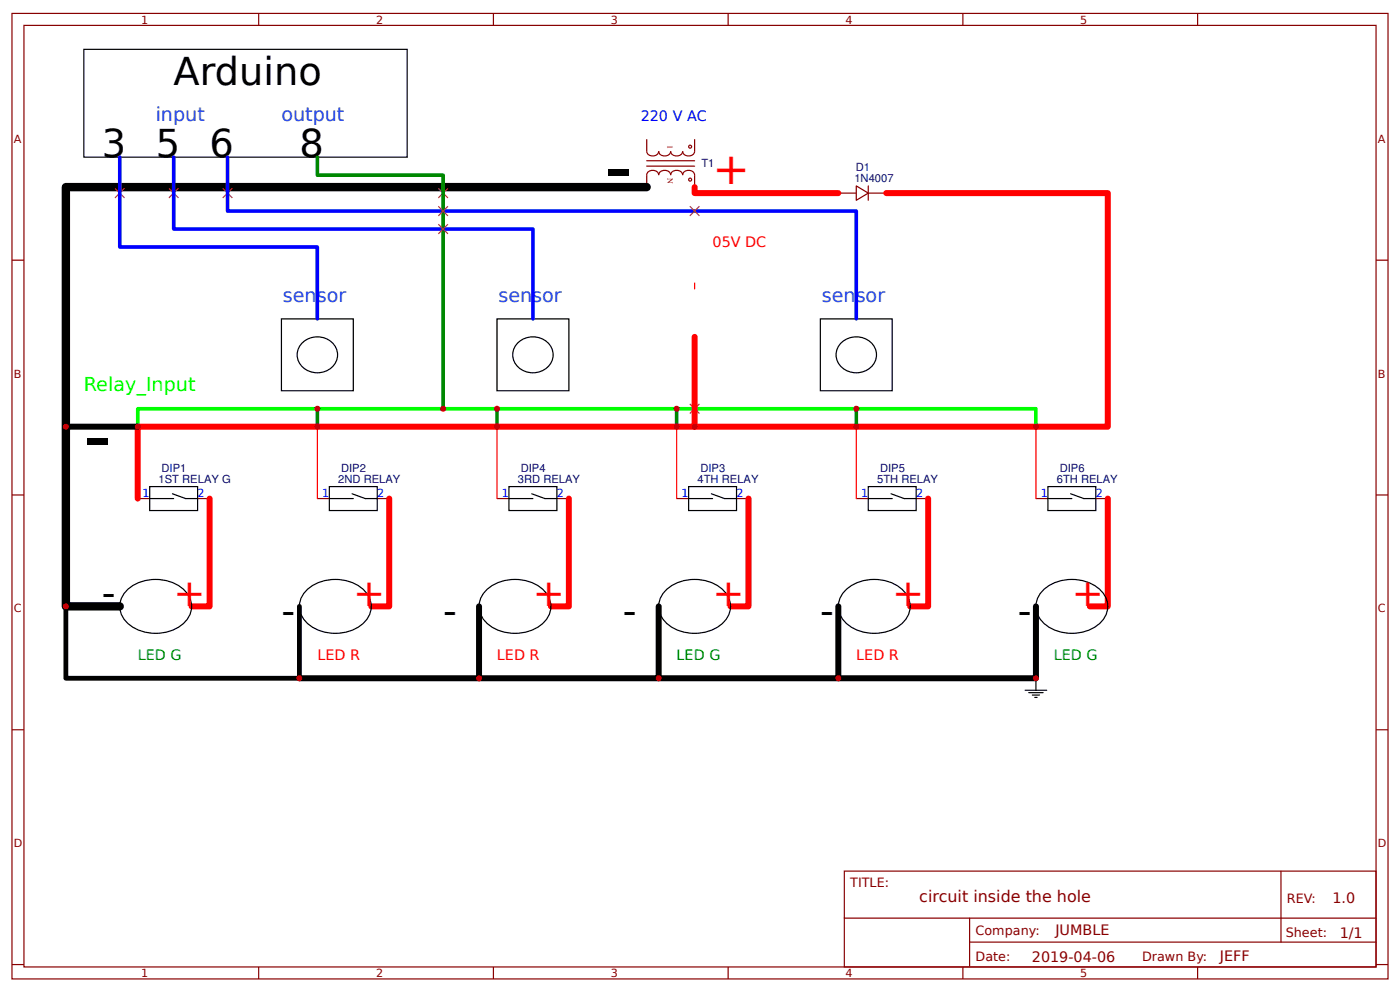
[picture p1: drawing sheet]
<svg xmlns="http://www.w3.org/2000/svg" width="309mm" height="219mm" viewBox="0 0 309 219" stroke-linecap="round" stroke-linejoin="round" font-family="sans-serif">
<g fill="none" stroke="#800" stroke-width=".26">
<path d="M2.6 3h304.1v213.2h-304.1zM5.3 5.6h298.7v208h-298.7zM57.1 3v2.6M109 3v2.6M160.9 3v2.6M212.7 3v2.6M264.6 3v2.6M142.9 30.7v2.7M142.9 38.7v2.6M142.9 35.5h10.6M142.9 36.7h10.6M153.5 30.7v2.7"/>
<path d="M153.5 38.7v2.6M2.6 57.5h2.7M185.2 42.7h4M189.2 41.1l2.6 1.6-2.6 1.5zM191.8 41.1v3.1M191.8 42.7h4M304 57.5h2.7M2.6 109.3h2.7M30.4 110.1h2.7M43.7 110.1h2.6M70.1 110.1h2.7M83.3 110.1h2.7"/>
<path d="M109.8 110.1h2.6M123 110.1h2.7M149.5 110.1h2.6M162.7 110.1h2.7M189.2 110.1h2.6M202.4 110.1h2.7M228.9 110.1h2.6M242.1 110.1h2.6M304 109.3h2.7M2.6 161.2h2.7M304 161.2h2.7M186.5 192.4h117.5v21.2h-117.5z"/>
<path d="M283 192.4v15.7M2.6 213h2.7M57.1 213.6v2.6M109 213.6v2.6M160.9 213.6v2.6M186.6 202.8h117.3M212.7 213.6v2.6M214.2 208.1h89.7M214.2 202.8v10.6M264.6 213.6v2.6M304 213h2.7"/>
</g>
<g fill="none" stroke="#000" stroke-width=".26">
<path d="M18.5 10.9h71.5v23.8h-71.5zM62.2 70.4h15.9v15.9h-15.9zM66.7 75.8a4.7 4.7 0 0 1 7.8 1.9 4.4 4.4 0 0 1-2 4.1 4.4 4.4 0 0 1-4.6 0 3.7 3.7 0 0 1-1.2-6zM109.8 70.4h15.9v15.9h-15.9zM114.3 75.8a4.7 4.7 0 0 1 7.8 1.9 4.4 4.4 0 0 1-2 4.1 4.4 4.4 0 0 1-4.6 0 3.7 3.7 0 0 1-1.2-6zM181.2 70.4h15.9v15.9h-15.9zM185.8 75.8a4.7 4.7 0 0 1 7.8 1.9 4.4 4.4 0 0 1-2.1 4.1 4.4 4.4 0 0 1-4.6 0 3.7 3.7 0 0 1-1.1-6zM33.1 107.5h10.6v5.3h-10.6zM33.1 110.1h5.3M38.1 109.1l2.9 1h2.7M72.8 107.5h10.5v5.3h-10.5zM72.8 110.1h5.3"/>
<path d="M77.8 109.1l2.9 1h2.6M112.4 107.5h10.6v5.3h-10.6zM112.4 110.1h5.3M117.5 109.1l2.9 1h2.6M152.1 107.5h10.6v5.3h-10.6zM152.1 110.1h5.3M157.2 109.1l2.9 1h2.6M191.8 107.5h10.6v5.3h-10.6zM191.8 110.1h5.3M196.8 109.1l3 1h2.6M231.5 107.5h10.6v5.3h-10.6zM231.5 110.1h5.3"/>
<path d="M236.5 109.1l2.9 1h2.7M27.7 130.7a9.5 9.5 0 0 1 13.4 0 5 5 0 0 1-1.5 7.7 9.7 9.7 0 0 1-11.9-1.2 4.7 4.7 0 0 1 0-6.5zM67.4 130.7a9.5 9.5 0 0 1 13.3 0 5 5 0 0 1-1.4 7.7 9.7 9.7 0 0 1-11.9-1.2 4.7 4.7 0 0 1 0-6.5zM107.1 130.7a9.5 9.5 0 0 1 13.3 0 5 5 0 0 1-1.4 7.7 9.7 9.7 0 0 1-11.9-1.2 4.7 4.7 0 0 1 0-6.5zM146.8 130.7a9.5 9.5 0 0 1 13.3 0 5 5 0 0 1-1.4 7.7 9.7 9.7 0 0 1-11.9-1.2 4.7 4.7 0 0 1 0-6.5zM186.5 130.7a9.5 9.5 0 0 1 13.3 0 5 5 0 0 1-1.4 7.7 9.7 9.7 0 0 1-11.9-1.2 4.7 4.7 0 0 1 0-6.5zM230.1 130.7a9.5 9.5 0 0 1 13.4 0 5 5 0 0 1-1.5 7.7 9.7 9.7 0 0 1-11.9-1.2 4.7 4.7 0 0 1 0-6.5zM226.5 152.5h4.7M227.3 153h3.2M228.1 153.5h1.6M228.6 154h.5M228.9 149.8v2.7"/>
</g>
<path d="M153.5 41.3v1.4h31.7M195.8 42.7h48.9v51.5h-91.2M153.5 74.4v19.8h-123.1v15.9M46.3 110.1v23.8h-4M86 110.1v23.8h-4M125.7 110.1v23.8h-4M165.4 110.1v23.8h-4M205.1 110.1v23.8h-4M244.7 110.1v23.8h-3.9" fill="none" stroke="#f00" stroke-width="1.3"/>
<path d="M153.5 62.5v1.3M70.1 94.2v15.9M109.8 94.2v15.9M149.5 94.2v15.9M189.2 94.2v15.9M228.9 94.2v15.9" fill="none" stroke="#f00" stroke-width=".26"/>
<g fill="none" stroke="#a00000" stroke-width=".26">
<path d="M142.9 38.7a1.36 1.36 0 0 1 1.3-1.1 1.36 1.36 0 0 1 1.3 1.1 1.36 1.36 0 0 1 1.3-1.1 1.36 1.36 0 0 1 1.4 1.1 1.36 1.36 0 0 1 1.3-1.1 1.36 1.36 0 0 1 1.3 1.1 1.36 1.36 0 0 1 1.3-1.1 1.36 1.36 0 0 1 1.4 1.1M142.9 33.4a1.36 1.36 0 0 0 1.3 1 1.36 1.36 0 0 0 1.3-1 1.36 1.36 0 0 0 1.3 1 1.36 1.36 0 0 0 1.4-1 1.36 1.36 0 0 0 1.3 1 1.36 1.36 0 0 0 1.3-1 1.36 1.36 0 0 0 1.3 1 1.36 1.36 0 0 0 1.4-1"/>
<circle cx="152.5" cy="32.4" r=".33"/>
<circle cx="152.5" cy="39.7" r=".33"/>
</g>
<path d="M142.9 41.3h-128.3v92.6h11.9" fill="none" stroke="#000" stroke-width="1.9"/>
<path d="M14.6 133.9v15.9h51.5v-15.9" fill="none" stroke="#000" stroke-width="1.1"/>
<path d="M14.6 94.2h15.8M105.8 133.9v15.9h-39.7M145.5 133.9v15.9h-39.7M185.2 133.9v15.9h-39.7M228.9 133.9v15.9h-43.7" fill="none" stroke="#000" stroke-width="1.3"/>
<g fill="#000" stroke="#c06" stroke-width=".26">
<path d="M25.4 41.6l2.1 2.1zM27.5 41.6l-2.1 2.1z"/>
<path d="M37.3 41.6l2.1 2.1zM39.4 41.6l-2.1 2.1z"/>
<path d="M49.2 41.6l2.1 2.1zM51.3 41.6l-2.1 2.1z"/>
<path d="M96.8 41.6l2.2 2.1zM99 41.6l-2.2 2.1z"/>
<path d="M96.8 45.6l2.2 2.1zM99 45.6l-2.2 2.1z"/>
<path d="M96.8 49.5l2.2 2.1zM99 49.5l-2.2 2.1z"/>
<path d="M152.4 45.6l2.1 2.1zM154.5 45.6l-2.1 2.1z"/>
<path d="M152.4 89.2l2.1 2.1zM154.5 89.2l-2.1 2.1z"/>
</g>
<path d="M30.4 94.2v-3.9h198.5v3.9" fill="none" stroke="#0f0" stroke-width=".79"/>
<path d="M70.1 34.7v4h27.8v51.6M70.1 90.3v3.9M109.8 90.3v3.9M149.5 90.3v3.9M189.2 90.3v3.9" fill="none" stroke="#080" stroke-width=".79"/>
<path d="M26.5 34.7v19.9h43.6v15.8M38.4 34.7v15.9h79.3v19.8M50.3 34.7v11.9h138.9v23.8" fill="none" stroke="#00f" stroke-width=".79"/>
<g fill="#c00">
<circle cx="70.1" cy="94.2" r=".66"/>
<circle cx="109.8" cy="94.2" r=".66"/>
<circle cx="149.5" cy="94.2" r=".66"/>
<circle cx="153.5" cy="94.2" r=".66"/>
<circle cx="185.2" cy="149.8" r=".66"/>
<circle cx="105.8" cy="149.8" r=".66"/>
<circle cx="189.2" cy="94.2" r=".66"/>
<circle cx="66.1" cy="149.8" r=".66"/>
<circle cx="145.5" cy="149.8" r=".66"/>
<circle cx="228.9" cy="149.8" r=".66"/>
<circle cx="14.6" cy="133.9" r=".66"/>
<circle cx="30.4" cy="94.2" r=".66"/>
<circle cx="228.9" cy="94.2" r=".66"/>
<circle cx="70.1" cy="90.3" r=".66"/>
<circle cx="109.8" cy="90.3" r=".66"/>
<circle cx="149.5" cy="90.3" r=".66"/>
<circle cx="189.2" cy="90.3" r=".66"/>
<circle cx="97.9" cy="90.3" r=".66"/>
<circle cx="14.6" cy="94.2" r=".66"/>
</g>
<g font-size="16.9">
<text x="133.6" y="42.7">-</text>
<text x="18.5" y="102.2">-</text>
</g>
<text font-size="9.9" fill="#f00" x="157.4" y="40.6">+</text>
<g font-size="8.5">
<text x="38.4" y="18.8">Arduino</text>
<text x="22.5" y="34.7">3</text>
<text x="34.4" y="34.7">5</text>
<text x="46.3" y="34.7">6</text>
<text x="66.1" y="34.7">8</text>
<text x="22.5" y="133.9">-</text>
<text x="62.2" y="137.9">-</text>
<text x="97.9" y="137.9">-</text>
<text x="137.6" y="137.9">-</text>
<text x="181.2" y="137.9">-</text>
<text x="224.9" y="137.9">-</text>
</g>
<g font-size="8.5" fill="#f00">
<text x="38.4" y="133.9">+</text>
<text x="78.1" y="133.9">+</text>
<text x="117.7" y="133.9">+</text>
<text x="157.4" y="133.9">+</text>
<text x="197.1" y="133.9">+</text>
<text x="236.8" y="133.9">+</text>
</g>
<g font-size="4.2" fill="#06c">
<text x="34.4" y="26.8">input</text>
<text x="62.2" y="26.8">output</text>
<text x="62.5" y="66.7">sensor</text>
<text x="110.1" y="66.7">sensor</text>
<text x="181.6" y="66.7">sensor</text>
</g>
<text font-size="4.2" fill="#0f0" x="18.5" y="86.3">Relay_Input</text>
<text font-size="3.5" fill="#800" x="203.1" y="199.2">circuit inside the hole</text>
<text font-size="3.2" fill="#00f" x="141.6" y="26.8">220 V AC</text>
<g font-size="3.2" fill="#f00">
<text x="157.4" y="54.6">05V DC</text>
<text x="70.1" y="145.8">LED R</text>
<text x="109.8" y="145.8">LED R</text>
<text x="189.2" y="145.8">LED R</text>
</g>
<g font-size="3.2" fill="#090">
<text x="30.4" y="145.8">LED G</text>
<text x="149.5" y="145.8">LED G</text>
<text x="232.8" y="145.8">LED G</text>
</g>
<g font-size="3.2" fill="#800">
<text x="294.4" y="199.4">1.0</text>
<text x="233.2" y="206.5">JUMBLE</text>
<text x="296" y="207.1">1/1</text>
<text x="228" y="212.4">2019-04-06</text>
<text x="269.5" y="212.3">JEFF</text>
</g>
<g font-size="2.8" fill="#800">
<text x="187.9" y="195.8">TITLE:</text>
<text x="284.3" y="199.4">REV:</text>
<text x="215.5" y="206.5">Company:</text>
<text x="284.1" y="207">Sheet:</text>
<text x="215.5" y="212.2">Date:</text>
<text x="252.3" y="212.3">Drawn By:</text>
</g>
<g font-size="2.5" fill="#800">
<text x="31.2" y="5.2">1</text>
<text x="83.1" y="5.2">2</text>
<text x="134.9" y="5.2">3</text>
<text x="186.8" y="5.2">4</text>
<text x="238.7" y="5.2">5</text>
<text x="3" y="31.5">A</text>
<text x="304.4" y="31.5">A</text>
<text x="3" y="83.4">B</text>
<text x="304.4" y="83.4">B</text>
<text x="3" y="135.3">C</text>
<text x="304.4" y="135.3">C</text>
<text x="3" y="187.1">D</text>
<text x="304.4" y="187.1">D</text>
<text x="31.2" y="215.8">1</text>
<text x="83.1" y="215.8">2</text>
<text x="134.9" y="215.8">3</text>
<text x="186.8" y="215.8">4</text>
<text x="238.7" y="215.8">5</text>
</g>
<g font-size="2.5" fill="#000080">
<text x="155" y="36.9">T1</text>
<text x="188.8" y="40.3">1N4007</text>
<text x="189.1" y="37.8">D1</text>
<text x="35" y="106.7">1ST RELAY G</text>
<text x="35.7" y="104.2">DIP1</text>
<text x="74.7" y="106.7">2ND RELAY</text>
<text x="75.4" y="104.2">DIP2</text>
<text x="114.4" y="106.7">3RD RELAY</text>
<text x="115.1" y="104.2">DIP4</text>
<text x="154.1" y="106.7">4TH RELAY</text>
<text x="154.7" y="104.2">DIP3</text>
<text x="193.8" y="106.7">5TH RELAY</text>
<text x="194.4" y="104.2">DIP5</text>
<text x="233.5" y="106.7">6TH RELAY</text>
<text x="234.1" y="104.2">DIP6</text>
</g>
<g font-size="2.5" fill="#00f">
<text x="31.5" y="109.9">1</text>
<text x="43.7" y="109.9">2</text>
<text x="71.2" y="109.9">1</text>
<text x="83.3" y="109.9">2</text>
<text x="110.9" y="109.9">1</text>
<text x="123" y="109.9">2</text>
<text x="150.6" y="109.9">1</text>
<text x="162.7" y="109.9">2</text>
<text x="190.3" y="109.9">1</text>
<text x="202.4" y="109.9">2</text>
<text x="229.9" y="109.9">1</text>
<text x="242.1" y="109.9">2</text>
</g>
<g font-size="1.8" fill="#a00000">
<text x="147.5" y="32.1" transform="rotate(90 147.5 32.1)">1</text>
<text x="147.5" y="39.3" transform="rotate(90 147.5 39.3)">N</text>
</g>
</svg>
